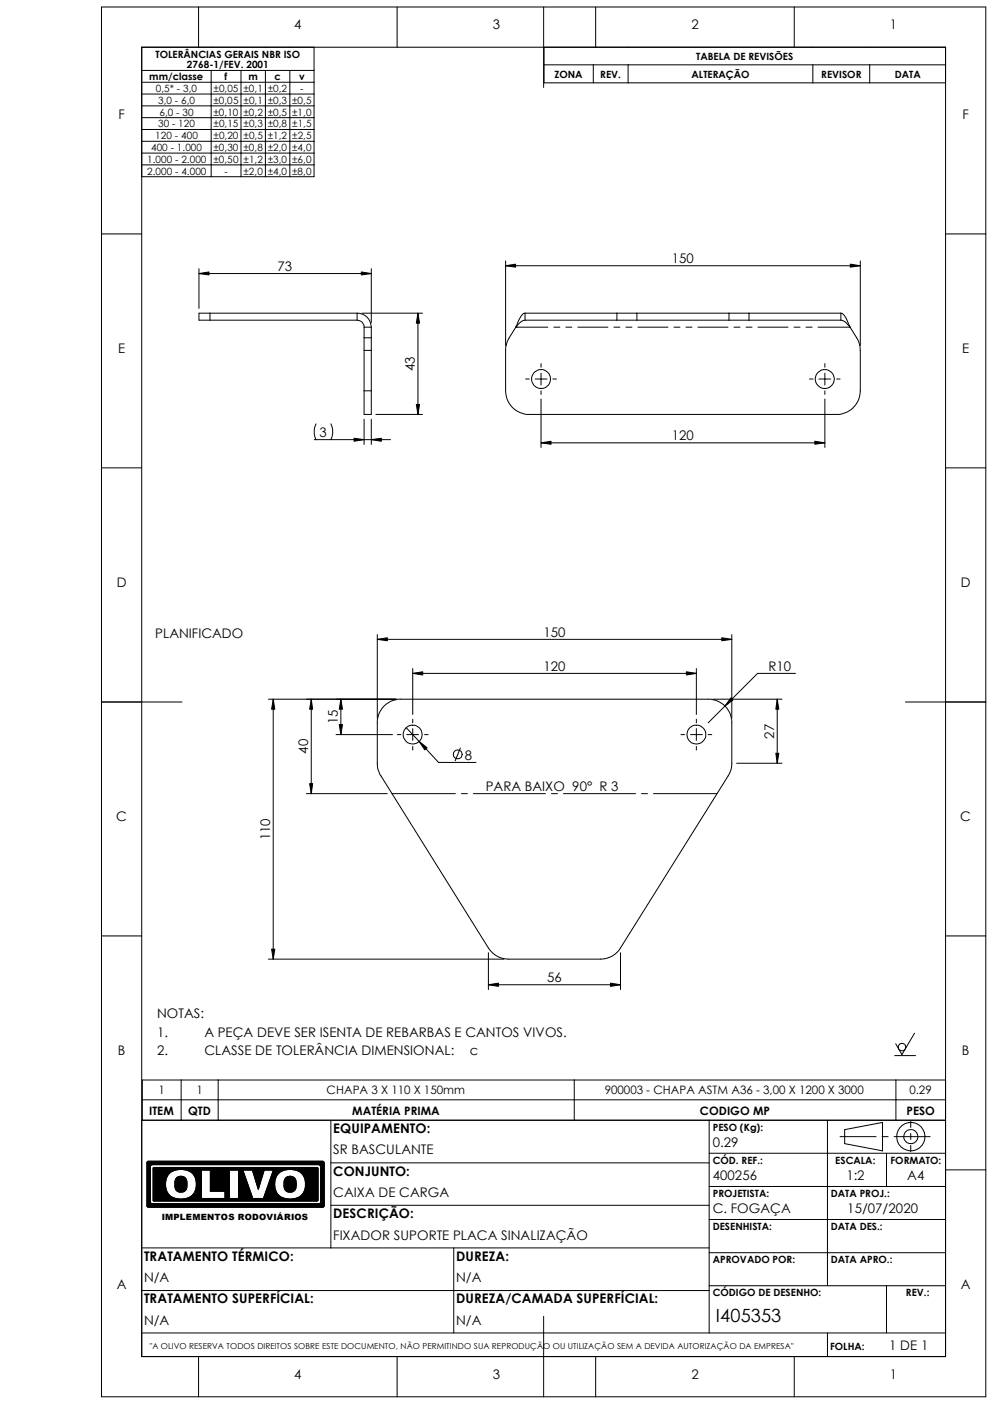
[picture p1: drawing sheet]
<svg xmlns="http://www.w3.org/2000/svg" width="210mm" height="297mm" viewBox="0 0 210 297" stroke-linecap="round" stroke-linejoin="round" font-family="sans-serif">
<g fill="none" stroke="#000" stroke-width=".21">
<path d="M21.5 1.5h187v294h-187zM30 10h170v277h-170zM30 14.9h36.4M30 17.4h36.4M30 19.9h36.4M42 1.5v8.5M44.7 14.9v22.5M51 14.9v22.5M56.1 14.9v22.5M61.3 14.9v22.5M66.4 10v27.4h-36.4M84 1.5v8.5"/>
<path d="M115 1.5v17M115.1 10v7.5h84.9M115.1 13.7h84.9M125.5 13.7v3.8M126 1.5v8.5M132.8 13.7v3.8M168 1.5v8.5M171.9 13.7v3.8M183.9 13.7v3.8M30 22.4h36.4M30 24.9h36.4M30 27.4h36.4"/>
<path d="M30 29.9h36.4M30 32.4h36.4M30 34.9h36.4M21.5 49.5h8.5M42.1 56.9v8.3M42.1 57.9h36.4M78.5 56.9v11.3M106.9 55.2v17.9M106.9 56.2h75M181.9 55.2v17.9M200 49.5h8.5M44.4 66.3v1.4"/>
<path d="M44.4 67.7h31.1M44.4 66.3h31.1M44.4 66.3h-2.3v1.4h2.3M75.5 66.3a2.96 2.96 0 0 1 3 2.9M75.5 67.7a1.45 1.45 0 0 1 1.5 1.5M75.5 66.3v1.4M76.5 66.3h12.9M77 71.5v2.6M77 71.5h1.5M77 74.1h1.5M77 69.2v2.3M77 74.1v8.6"/>
<path d="M77 69.2h1.5M78.5 69.2v2.3M78.5 74.1v8.6M78.5 71.5v2.6M88.4 66.3v21.4M109.1 69.2l-1.4 2.3a5.4 5.4 0 0 0-.8 2.6v8.6a5 5 0 0 0 5 5h65.1a5 5 0 0 0 4.9-5v-8.6a5.4 5.4 0 0 0-.7-2.6l-1.4-2.3M109.1 69.2h6.8M111 67.7h19.5M111 66.3h19.5M111 66.3v1.4M111 66.3a2.52 2.52 0 0 0-1.4 1.8l-.5 1.1M111 67.7a3 3 0 0 0-1.9 1.5"/>
<path d="M114.4 76.9v.8M114.4 79v2.4M117.1 69.2h1.3M119.7 69.2h1.2M122.2 69.2h6.4M129.8 69.2h1.3M130.5 66.3v1.4M130.5 66.3h4.2M130.5 67.7h4.2M132.4 69.2h1.2M134.7 67.7h19.5M134.7 66.3h19.5"/>
<path d="M134.7 66.3v1.4M134.9 69.2h6.4M142.5 69.2h1.3M145.1 69.2h1.2M147.6 69.2h6.4M154.2 66.3h4.2M154.2 66.3v1.4M154.2 67.7h4.2M155.2 69.2h1.3M157.8 69.2h1.2M158.4 67.7h19.4M158.4 66.3h19.4"/>
<path d="M158.4 66.3v1.4M160.3 69.2h6.4M167.9 69.2h1.3M170.5 69.2h1.2M173 69.2h6.8M174.5 76.9v.8M174.5 79v2.4M177.8 66.3v1.4M177.8 66.3l.5 .2 .5 .6 1 2.1M177.8 67.7a3 3 0 0 1 2 1.5M21.5 99h8.5M66.5 93h16.1"/>
<path d="M66.8 89.7a3.9 3.9 0 0 0 0 3.3M70 89.7a3.9 3.9 0 0 1 0 3.3M77 82.7h1.5M77 88.7v5.3M78.5 88.7v5.3M78.5 82.7v5h-1.5v-5M79.5 87.7h9.9M111.2 80.2h.7M113.2 80.2h2.5M114.4 82.7v.7M114.4 84.4v10.3M114.4 93.7h60.1"/>
<path d="M116.9 80.2h.8M171.2 80.2h.8M173.2 80.2h2.5M174.5 82.7v.7M174.5 84.4v10.3M177 80.2h.7M200 99h8.5M79.8 134.2v17.7M79.8 135.3h75M154.8 134.2v17.7M21.5 148.5h17M56.8 147.9h27"/>
<path d="M57.8 147.9v55M65.8 147.9v20M71.1 155.4h11.9M72.1 147.9v7.5M81.2 149.4l1.4-1 1.6-.5h65.6a4.9 4.9 0 0 1 5 5v8.6a4.5 4.5 0 0 1-.8 2.6l-22.8 36.4a4.9 4.9 0 0 1-4.2 2.4h-19.4a5.1 5.1 0 0 1-4.3-2.4l-22.7-36.4a4.5 4.5 0 0 1-.8-2.6v-9.2l.5-1.6zM84 155.4h.8M85.9 153.9l6.9 7.4h7.9M86 155.4h2.5M87.3 141.4v9.7M87.3 152.1v.8M87.3 154.1v2.5M87.3 157.9v.8"/>
<path d="M87.3 142.5h60M89.8 155.4h.8M97.4 158.2l-1.1 2.8M144 155.4h.8M146 155.4h2.5M147.3 141.4v9.7M147.3 152.1v.8M147.3 154.1v2.5M147.3 157.9v.8M149.8 155.4h.7M150.8 147.9h14.6M164.4 147.9v13.6"/>
<path d="M168.2 142.5h-8l-10.4 10.4M191.5 148.5h17M64.8 167.9h17.1M82.9 167.9h13.4M97.6 167.9h1.2M100.1 167.9h15.3M116.6 167.9h1.3M119.2 167.9h15.2M135.7 167.9h1.2M138.2 167.9h13.4M155.8 161.5h9.6M21.5 198h8.5"/>
<path d="M200 198h8.5M56.8 202.9h49.8M103.3 208.3h27.9M103.3 201.5v7.8M131.2 201.5v7.8M193.4 218.6l-2.6 4.5-1.4-2.3M30 237h170M30.1 232.7h169.9M38.3 228.5v8.5M46.1 228.5v8.5M70 237v27M121.5 228.5v8.5"/>
<path d="M150 237v45M175 237v35M178.6 239l8-1.6v6.1l-8-1.6zM189.2 223.3h4.4M189.5 228.5v8.5M192.6 237.2v1.3M192.6 239.8v1.2M200 228.5h-169.9v8.5M31.2 245.7h37.1l.3 .3v9.1l-.3 .3h-37l-.2-.2zM31.9 246.5l.2-.1h35.4l.3 .3v7.7l-.2 .2h-35.6l-.2-.3zM32.4 247.1l34.7-.1 .2 .1v6.8l-.2 .2h-34.6l-.1-.1zM35.9 248.2l.8-.6 1.1-.2 1.4 .1 1.3 .5 .8 1 .2 1.1-.1 1.7-.7 1-1 .6-1.2 .3-1.5-.2-1-.5-.7-.8-.3-1.2 .1-1.6 .3-.6z"/>
<path d="M37.3 249.3l.4-.4 .7-.1 .5 .2 .4 .3 .2 .7v1.1l-.1 .5-.5 .5-1 .1-.8-.6-.1-1.7zM42.6 247.5h1.9v4.5h3.1v1.5h-5zM48.5 247.5h2v6h-2zM51.4 247.5h2l1.2 4 1.3-4h1.9l-2.1 6h-2.2zM59.1 248.1l1.1-.6 1.6-.1 1.1 .3 1 .6 .6 1.2 .1 1.6-.3 1-.8 1-1 .4-1.4 .2-1.5-.4-.8-.6-.5-1-.2-1.4 .2-1.2zM60.3 249.3l.5-.4 .7-.1 .6 .2 .3 .4 .3 .8-.1 1-.3 .6-.3 .3-1 .1-.8-.6-.1-1.6zM70 255h80M70 246h80M150 244h50M150 251h50M150 258h50M177.7 240.5h7.6"/>
<path d="M186.6 240.5h1.2M187.5 244v7M189.1 240.5h7.6M192.6 242.3v1.3M200 247.5h8.5M30 273h120M30 264h120M96 264v18M115 278.5v17M150 265h50M150 272h50M187.5 272v10"/>
<path d="M30 282h170M42 287v8.5M84 287v8.5M126 287v8.5M168 287v8.5M175 282v5"/>
<circle cx="114.4" cy="80.2" r="2"/>
<circle cx="174.4" cy="80.2" r="2"/>
<circle cx="87.3" cy="155.4" r="1.99"/>
<circle cx="96.8" cy="159.6" r=".95"/>
<circle cx="147.3" cy="155.4" r="1.99"/>
<circle cx="190.8" cy="221.5" r=".8"/>
<circle cx="192.6" cy="240.4" r="1.49"/>
<circle cx="192.6" cy="240.4" r="2.99"/>
</g>
<g fill="#000" stroke="#000" stroke-width=".21">
<path d="M42.1 57.9l2.1-.4v.7zM76.4 57.5l2.1 .4-2.1 .3zM106.9 56.2l2.2-.3v.6zM179.8 55.9l2.1 .3-2.1 .3zM88.4 66.3l.3 2.1h-.6zM74.9 92.7l2.1 .3-2.1 .3zM78.5 93l2.1-.3v.6zM88.1 85.6h.6l-.3 2.1zM114.4 93.7l2.1-.4v.7zM172.3 93.3l2.2 .4-2.2 .3zM79.8 135.3l2.1-.4v.7zM152.7 134.9l2.1 .4-2.1 .3z"/>
<path d="M57.8 147.9l.3 2.1h-.7zM65.8 147.9l.3 2.1h-.6zM71.8 153.3h.6l-.3 2.1zM72.1 147.9l.3 2.1h-.6zM87.3 142.5l2.1-.4v.7zM88.6 156.8l1.7 1.4-.5 .4zM145.2 142.1l2.1 .4-2.1 .3zM154.6 147.6l.4 .5-1.7 1.3zM164.4 147.9l.3 2.1h-.6zM65.5 165.8h.6l-.3 2.1zM164.1 159.3h.6l-.3 2.2zM57.4 200.8h.7l-.3 2.1z"/>
<path d="M103.3 208.3l2.1-.3v.7zM129.1 208l2.1 .3-2.1 .4z"/>
<path d="M37.4 249.1l.5-.2 .5-.1 .9 .5 .2 .7v1.1l-.1 .5-.5 .5-1 .1-.7-.5-.2-.6v-1.2z" fill-rule="evenodd"/>
<path d="M35.8 248.2l.9-.5 1.1-.3 1.6 .1 1.2 .6 .7 .9 .2 1.1-.1 1.4-.3 .8a3.6 3.6 0 0 1-5.8-.1l-.2-.9-.1-1.2 .2-.8zM42.6 247.5h1.9v4.5h3.1v1.5h-5zM48.5 247.5h2v6h-2zM51.4 247.5h2l1.2 4 1.3-4h1.9l-2.1 6h-2.2zM32.4 247v7l.1 .1h34.6l.2-.2v-6.7l-.2-.2zM58.9 248.2l.7-.5 1-.3 1.9 .1 .9 .4 .6 .5 .5 1.1v2l-.4 1-.4 .4-1.4 .7-1.2 .1-.8-.2a2.86 2.86 0 0 1-2.2-3.5l.3-1.1z" fill-rule="evenodd"/>
<path d="M60.4 249.3l.8-.5 .7 .1 .5 .4 .2 .6 .1 .9-.2 .7-.4 .5-1.1 .2-.7-.4-.2-.8v-1z" fill-rule="evenodd"/>
<path d="M31.1 245.8v9.4l.2 .2h37l.3-.3v-9.1l-.3-.3h-37zM31.8 246.6l.4-.2h35.3l.3 .3v7.6l-.2 .3h-35.6l-.2-.3z" fill-rule="evenodd"/>
</g>
<text font-size="3.9" x="151.4" y="279.6">I405353</text>
<g font-size="2.8">
<text x="62.2" y="6.1">4</text>
<text x="104.2" y="6.1">3</text>
<text x="146.2" y="6.1">2</text>
<text x="188.2" y="6.1">1</text>
<text x="25.1" y="25.1">F</text>
<text x="203.5" y="25.1">F</text>
<text x="58.7" y="57.3">73</text>
<text x="142.1" y="55.6">150</text>
<text x="25" y="74.6">E</text>
<text x="203.5" y="74.6">E</text>
<text x="87.7" y="78.5" transform="rotate(-90 87.7 78.5)">43</text>
<text x="67.6" y="92.4">3</text>
<text x="142.1" y="93.1">120</text>
<text x="24.7" y="124.1">D</text>
<text x="203.2" y="124.1">D</text>
<text x="32.9" y="134.9">PLANIFICADO</text>
<text x="114.9" y="134.7">150</text>
<text x="114.9" y="141.9">120</text>
<text x="162.6" y="141.9">R10</text>
<text x="71.4" y="153.3" transform="rotate(-90 71.4 153.3)">15</text>
<text x="65.2" y="159.5" transform="rotate(-90 65.2 159.5)">40</text>
<text x="98.3" y="160.7">8</text>
<text x="163.7" y="156.3" transform="rotate(-90 163.7 156.3)">27</text>
<text x="102.7" y="167.3">PARA BAIXO 90° R 3</text>
<text x="24.6" y="173.6">C</text>
<text x="203.1" y="173.6">C</text>
<text x="57.1" y="177.8" transform="rotate(-90 57.1 177.8)">110</text>
<text x="115.7" y="207.7">56</text>
<text x="33.2" y="215.3">NOTAS:</text>
<text x="33.2" y="219.3">1.</text>
<text x="43.2" y="219.3">A PEÇA DEVE SER ISENTA DE REBARBAS E CANTOS VIVOS.</text>
<text x="24.9" y="223.1">B</text>
<text x="33.2" y="223.1">2.</text>
<text x="43.2" y="223.1">CLASSE DE TOLERÂNCIA DIMENSIONAL:</text>
<text x="99.4" y="223.1">c</text>
<text x="203.4" y="223.1">B</text>
<text x="70.5" y="239.7">EQUIPAMENTO:</text>
<text x="70.5" y="244.2">SR BASCULANTE</text>
<text x="150.7" y="242.7">0.29</text>
<text x="70.5" y="248.7">CONJUNTO:</text>
<text x="150.7" y="249.7">400256</text>
<text x="179" y="249.7">1:2</text>
<text x="191.9" y="249.7">A4</text>
<text x="70.5" y="253.2">CAIXA DE CARGA</text>
<text x="70.5" y="257.7">DESCRIÇÃO:</text>
<text x="150.7" y="256.7">C. FOGAÇA</text>
<text x="179.2" y="256.7">15/07/2020</text>
<text x="70.5" y="262.2">FIXADOR SUPORTE PLACA SINALIZAÇÃO</text>
<text x="30.5" y="266.7">TRATAMENTO TÉRMICO:</text>
<text x="96.5" y="266.7">DUREZA:</text>
<text x="24.7" y="272.6">A</text>
<text x="30.5" y="271.2">N/A</text>
<text x="30.5" y="275.7">TRATAMENTO SUPERFÍCIAL:</text>
<text x="96.5" y="271.2">N/A</text>
<text x="96.5" y="275.7">DUREZA/CAMADA SUPERFÍCIAL:</text>
<text x="203.2" y="272.6">A</text>
<text x="30.5" y="280.2">N/A</text>
<text x="96.5" y="280.2">N/A</text>
<text x="188.1" y="285.5">1 DE 1</text>
<text x="62.2" y="291.6">4</text>
<text x="104.2" y="291.6">3</text>
<text x="146.2" y="291.6">2</text>
<text x="188.2" y="291.6">1</text>
</g>
<g font-size="2.5">
<text x="33.5" y="231.5">1</text>
<text x="41.5" y="231.5">1</text>
<text x="69.1" y="231.5">CHAPA 3 X 110 X 150mm</text>
<text x="127.9" y="231.5">900003 - CHAPA ASTM A36 - 3,00 X 1200 X 3000</text>
<text x="192.3" y="231.5">0.29</text>
<text x="31.6" y="235.8">ITEM</text>
<text x="39.8" y="235.8">QTD</text>
<text x="74.5" y="235.8">MATÉRIA PRIMA</text>
<text x="148" y="235.8">CODIGO MP</text>
<text x="191.7" y="235.8">PESO</text>
</g>
<g font-size="2.1">
<text x="31.6" y="17">mm/classe</text>
<text x="32.9" y="12.2">TOLERÂNCIAS GERAIS NBR ISO</text>
<text x="39.5" y="14.3">2768-1/FEV. 2001</text>
<text x="47.5" y="17">f</text>
<text x="52.5" y="17">m</text>
<text x="58" y="17">c</text>
<text x="63.2" y="17">v</text>
<text x="117.3" y="16.5">ZONA</text>
<text x="127" y="16.5">REV.</text>
<text x="146.3" y="16.5">ALTERAÇÃO</text>
<text x="147.2" y="12.7">TABELA DE REVISÕES</text>
<text x="173.7" y="16.5">REVISOR</text>
<text x="189.2" y="16.5">DATA</text>
<text x="33" y="19.5">0,5* - 3,0</text>
<text x="33.4" y="22">3,0 - 6,0</text>
<text x="45.2" y="22">±0,05 ±0,1 ±0,3 ±0,5</text>
<text x="45.2" y="19.5">±0,05 ±0,1 ±0,2</text>
<text x="63.5" y="19.5">-</text>
<text x="32.9" y="29.5">120 - 400</text>
<text x="33.4" y="27">30 - 120</text>
<text x="33.7" y="24.5">6,0 - 30</text>
<text x="45.2" y="24.5">±0,10 ±0,2 ±0,5 ±1,0</text>
<text x="45.2" y="27">±0,15 ±0,3 ±0,8 ±1,5</text>
<text x="45.2" y="29.5">±0,20 ±0,5 ±1,2 ±2,5</text>
<text x="31.1" y="34.5">1.000 - 2.000</text>
<text x="32" y="32">400 - 1.000</text>
<text x="45.2" y="34.5">±0,50 ±1,2 ±3,0 ±6,0</text>
<text x="45.2" y="32">±0,30 ±0,8 ±2,0 ±4,0</text>
<text x="31.1" y="37">2.000 - 4.000</text>
<text x="47.5" y="37">-</text>
<text x="51.5" y="37">±2,0 ±4,0 ±8,0</text>
<text x="150.7" y="239.2">PESO (Kg):</text>
<text x="150.7" y="246.2">CÓD. REF.:</text>
<text x="176.7" y="246.2">ESCALA:</text>
<text x="188.3" y="246.2">FORMATO:</text>
<text x="150.7" y="253.2">PROJETISTA:</text>
<text x="175.7" y="253.2">DATA PROJ.:</text>
<text x="150.7" y="260.2">DESENHISTA:</text>
<text x="175.7" y="260.2">DATA DES.:</text>
<text x="150.7" y="267.2">APROVADO POR:</text>
<text x="175.7" y="267.2">DATA APRO.:</text>
<text x="150.7" y="274.2">CÓDIGO DE DESENHO:</text>
<text x="191.6" y="274.2">REV.:</text>
<text x="175.6" y="285.5">FOLHA:</text>
</g>
<text font-size="1.8" x="34.2" y="258.1">IMPLEMENTOS RODOVIÁRIOS</text>
<text font-size="1.7" x="31.7" y="285.3">&quot;A OLIVO RESERVA TODOS DIREITOS SOBRE ESTE DOCUMENTO, NÃO PERMITINDO SUA REPRODUÇÃO OU UTILIZAÇÃO SEM A DEVIDA AUTORIZAÇÃO DA EMPRESA&quot;</text>
</svg>
